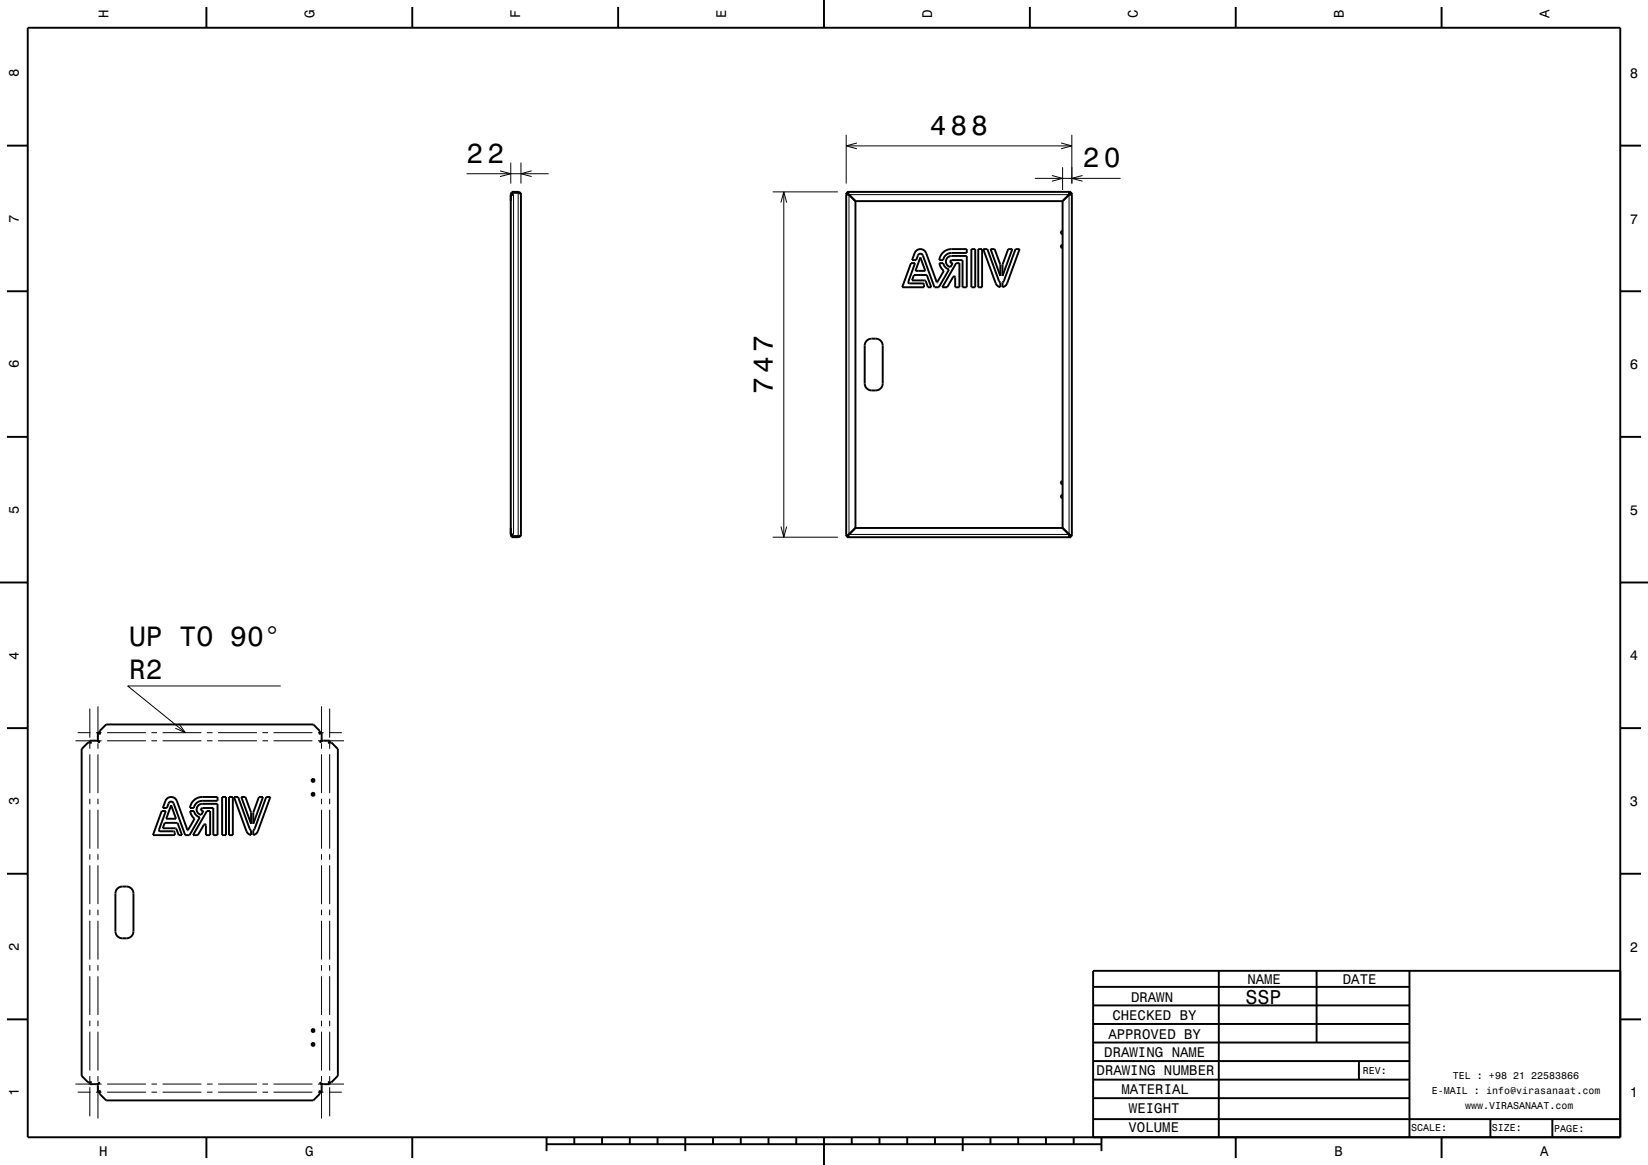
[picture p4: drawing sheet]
<svg xmlns="http://www.w3.org/2000/svg" width="297mm" height="210mm" viewBox="0 0 297 210" stroke-linecap="round" stroke-linejoin="round" font-family="sans-serif">
<g fill="none" stroke="#000" stroke-width=".18">
<path d="M84.1 31.3h14.8M90.1 30.8l2 .5-2 .5M92.1 29.3v3.8M92.6 35.1v61.2M93.4 34.6v62.2M93.9 29.3v3.8M95.8 30.8l-1.9 .5 1.9 .5M139.3 34.6h11.7M140.7 36.5l.6-1.9 .5 1.9M141.3 34.6v62.2M152.5 24.3v8.8M152.5 26.3h40.7"/>
<path d="M153 35.1h39.7v61.2h-39.7zM154.4 25.8l-1.9 .5 1.9 .5M186.5 32.2h15.4M189.6 31.6l1.9 .6-1.9 .5M191.2 25.8l2 .5-2 .5M191.5 30.2v4.1M193.2 24.3v8.8M195.1 31.6l-1.9 .6 1.9 .5M139.3 96.8h11.7M140.7 94.9l.6 1.9 .5-1.9M13.6 133.5h2.7M14 132.1h2.3"/>
<path d="M16.2 127.7v5.3M16.2 134v1M16.2 136v7M17.3 133.5h1M17.3 132.1h1M17.7 127.3v5.7M17.7 134v1M17.7 136v7M19.3 133.5h7M19.3 132.1h7M27.3 133.5h1M27.3 132.1h1"/>
<path d="M29.3 133.5h7M29.3 132.1h7M32.2 130.5l1.2 1.6-1.8-.8M37.3 133.5h1M37.3 132.1h1M39.3 133.5h7M39.3 132.1h7M47.3 133.5h1M47.3 132.1h1M49.3 133.5h7M49.3 132.1h7M50.6 123.7h-27.6l10.4 8.4"/>
<path d="M57.3 133.5h1M57.3 132.1h1M57.9 127.3v5.7M57.9 134v1M57.9 136v7M59.3 133.5h2.7M59.3 132.1h2.3M59.4 127.7v5.3M59.4 134v1M59.4 136v7M16.2 144v1M16.2 146v7"/>
<path d="M16.2 154v1M16.2 156v7M17.7 144v1M17.7 146v7M17.7 154v1M17.7 156v7M57.9 144v1M57.9 146v7M57.9 154v1M57.9 156v7M59.4 144v1M59.4 146v7"/>
<path d="M59.4 154v1M59.4 156v7M16.2 164v1M16.2 166v7M16.2 174v1M16.2 176v7M17.7 164v1M17.7 166v7M17.7 174v1M17.7 176v7M57.9 164v1M57.9 166v7"/>
<path d="M57.9 174v1M57.9 176v7M59.4 164v1M59.4 166v7M59.4 174v1M59.4 176v7M13.6 195.4h2.7M14 196.9h2.3M16.2 184v1M16.2 186v7M16.2 194v1M16.2 196v5.2"/>
<path d="M17.3 195.4h1M17.3 196.9h1M17.7 184v1M17.7 186v7M17.7 194v1M17.7 196v5.6M19.3 195.4h7M19.3 196.9h7M27.3 195.4h1M27.3 196.9h1M29.3 195.4h7M29.3 196.9h7"/>
<path d="M37.3 195.4h1M37.3 196.9h1M39.3 195.4h7M39.3 196.9h7M47.3 195.4h1M47.3 196.9h1M49.3 195.4h7M49.3 196.9h7M57.3 195.4h1M57.3 196.9h1M57.9 184v1M57.9 186v7"/>
<path d="M57.9 194v1M57.9 196v5.6M59.3 195.4h2.7M59.3 196.9h2.3M59.4 184v1M59.4 186v7M59.4 194v1M59.4 196v5.2"/>
</g>
<g fill="none" stroke="#000" stroke-width=".35">
<path d="M5 5h287v200h-287zM37.2 1.3v3.7M74.3 1.3v3.7M111.4 1.3v3.7M148.5 0v5M185.6 1.3v3.7M222.7 1.3v3.7M259.8 1.3v3.7M1.2 26.3h3.8M92.1 35.1l.1-.3h1.3l.4 .3M92.1 35.1h.5M92.1 35.1v61.2"/>
<path d="M92.2 35.1v-.5h1.2a.5 .5 0 0 1 .5 .5M93.9 35.1v61.2M152.5 35.1h.5M152.7 35.1v-.5h40.3v.5M152.7 34.8l.3 .3M153 34.6v.2h-.5v61.9h.5v.1M153 35.1l1.2 1.2M154.2 36.3v58.9M154.2 36.3h37.3M191.5 36.3v58.9M192.7 34.8h.5v61.9h-.5M192.7 34.6v.5h.5"/>
<path d="M193 34.8l-1.5 1.5M292 26.3h3.8M1.2 52.5h3.8M164.2 47.4h.7l-1.2 3.4v.2l2.7 .1 .1 .7h-3.9zM164.7 49.6h2.3l.8 2.2h-.6l-.4-1.1-.1-.2h-2.3zM165.1 45.2a1.1 1.1 0 0 1 1.8 .4l1.9 5.3 1.3-2.1-.6-.7-.2-.7h.7l.3 .7 .7 .5-1.8 3.2h-.8l-2.1-5.8a.48 .48 0 0 0-.4-.3 .48 .48 0 0 0-.5 .3l-.3 .9h-.7zM165.9 46.4l.9 2.4h-1.8zM169.9 45.6l.6-.5 .7-.2h3v.7h-2.7a1.52 1.52 0 0 0-1.5 1.3h-.7l.2-.7zM170.8 46.4l.7-.3h2.7v5.7h-.7v-4.9l-2.2 .1v.2l.1 .2h.3l-.4 .7a1.01 1.01 0 0 1-.8-.7 1.01 1.01 0 0 1 .3-1zM172.3 47.4h.6v4.4h-.8v-1.8l-.1-.2-.2 .1-1.1 1.9h-.9zM175.1 44.9h.7v6.9h-.7zM176.3 44.9h.7v6.9h-.7z"/>
<path d="M177.2 44.9h.7l2.1 5.7 .3 .3v.9l-.6-.3-.3-.4zM178.5 44.9h.8l1 2.8v2zM181.7 44.9h.7l-1.7 4.8v-2zM183 44.9h.8l-2.3 6.3-.4 .4-.4 .2v-.9l.2-.3zM191.5 44.2h-.2l-.1 .2 .1 .2 .2 .1M191.5 41.7h-.2l-.1 .2 .1 .2 .2 .1M292 52.5h3.8M1.2 78.8h3.8M156.2 61.4a2.29 2.29 0 0 1 2.3-.2l.4 .4 .2 .7v6.8a1.25 1.25 0 0 1-1.3 1.3 1.5 1.5 0 0 1-1.9-1l-.1-7.1 .1-.5zM292 78.8h3.8M92.1 96.3l.1 .4M92.1 96.3h.5"/>
<path d="M92.2 96.3v.5h1.2a.5 .5 0 0 0 .5-.5M93.9 96.3l-.4 .4h-1.3M152.5 96.3h.2v.5h40.3v-.5h.2M154.2 95.2l-1.5 1.5M154.2 95.2h37.3M191.5 86.7l-.2 .1-.1 .2 .1 .2 .2 .1M191.5 89.2l-.2 .1-.1 .2 .1 .2 .2 .1M191.5 95.2l1.2 1.1M192.7 96.3l.3 .4M192.7 96.3v.5M0 105h5M292 105h5"/>
<path d="M1.2 131.3h3.8M16.5 133.8h-.6l-1.2 1.2v58.9l1.2 1.2h.6M18 132.1h-.4v1.2l.4 .5-.6-.3h-1.2v.3M18 132.4v-.6l1.1-1.2h37.4l1.1 1.2v.6M57.6 132.1h.4v1.2l-.4 .5 .6-.3h1.2v.3M59.1 133.8h.6l1.2 1.2v58.9l-1.2 1.2h-.6M292 131.3h3.8M1.2 157.5h3.8M29.1 146.2h.8l-1.2 3.4v.2l2.7 .1 .1 .6h-3.9zM29.7 148.3h2.3l.8 2.2h-.6l-.4-1.1-.2-.1h-2.3zM30 144a1.1 1.1 0 0 1 1.9 .4l1.9 5.2 1.3-2-.6-.7-.2-.7h.7l.3 .7 .7 .4-1.8 3.2h-.8l-2.1-5.7a.48 .48 0 0 0-.5-.3 .48 .48 0 0 0-.4 .3l-.3 .8h-.8zM30.8 145.2l.9 2.4h-1.7z"/>
<path d="M34.9 144.3l.6-.4 .7-.2h3v.7h-2.8a1.52 1.52 0 0 0-1.5 1.2h-.7l.2-.7zM35.8 145.1l.6-.2h2.8v5.6h-.8v-4.9l-2.1 .1-.1 .3 .2 .1 .3 .1-.4 .7a1.01 1.01 0 0 1-.8-.7 1.01 1.01 0 0 1 .3-1.1zM37.3 146.2h.6v4.3h-.8v-1.7l-.1-.2-.3 .1-1 1.8h-.9zM40 143.7h.7v6.8h-.7zM41.3 143.7h.7v6.8h-.7zM42.2 143.7h.7l2.1 5.7 .2 .3v.8l-.5-.3-.3-.4zM43.5 143.7h.7l1 2.8v2zM46.7 143.7h.7l-1.8 4.8v-2zM48 143.7h.7l-2.2 6.1-.4 .5-.5 .2v-.8l.3-.3zM56.2 143l.2-.1 .2 .1 .1 .2-.1 .2h-.3l-.1-.1zM56.2 140.5l.2-.1 .2 .1 .1 .2-.1 .2h-.3l-.1-.1zM292 157.5h3.8"/>
<path d="M21.2 160.2a2.29 2.29 0 0 1 2.3-.2l.5 .6 .1 .5v6.8a1.25 1.25 0 0 1-1.3 1.2 1.49 1.49 0 0 1-2-1v-7l.1-.5zM197 177.9h57M219.6 174.9v30M237.3 175v12.9M254 175v30M292 175h-95v30M1.2 183.8h3.8M16.2 195.1v.3h1.2l.6-.3-.4 .6v1.2h.4M18 196.6v.6l1.1 1.2h37.4l1.1-1.2v-.6M56.2 185.6l.2-.1 .2 .1 .1 .2-.1 .2h-.3l-.1-.1zM56.2 188.1l.2-.1 .2 .1 .1 .2-.1 .2h-.3l-.1-.1zM59.4 195.1v.3h-1.2l-.6-.3 .4 .6v1.2h-.4"/>
<path d="M197 181.2h57M197 184.6h57M197 187.9h57M197 191.3h57M197 194.6h57M197 198h57M244.9 191.3v3.3M292 183.8h3.8M37.2 205v3.8M74.3 205v3.8M98.5 206.3h100M98.5 205v2.5"/>
<path d="M103.5 205v1.3M108.5 205v1.3M113.5 205v1.3M118.5 205v1.3M123.5 205v2.5M128.5 205v1.3M133.5 205v1.3M138.5 205v1.3M143.5 205v1.3M148.5 205v5M153.5 205v1.3M158.5 205v1.3"/>
<path d="M163.5 205v1.3M168.5 205v1.3M173.5 205v2.5M178.5 205v1.3M183.5 205v1.3M188.5 205v1.3M193.5 205v1.3M197 201.7h95M198.5 205v2.5M222.7 205v3.8M259.8 205v3.8M268.6 201.7v3.3"/>
<path d="M279.8 201.8v3.2"/>
</g>
<g font-size="5">
<text x="84.1" y="29.3">22</text>
<text x="167.6" y="24.3">488</text>
<text x="195.2" y="30.2">20</text>
<text x="139.3" y="71" transform="rotate(-90 139.3 71)">747</text>
<text x="23.3" y="116.4">UP TO 90°</text>
<text x="23.3" y="122.5">R2</text>
</g>
<text font-size="3.6" x="224.5" y="180.9">SSP</text>
<g font-size="2.5">
<text x="19.6" y="3.3" transform="rotate(-90 19.6 3.3)">H</text>
<text x="56.7" y="3.3" transform="rotate(-90 56.7 3.3)">G</text>
<text x="93.8" y="3.3" transform="rotate(-90 93.8 3.3)">F</text>
<text x="130.9" y="3.3" transform="rotate(-90 130.9 3.3)">E</text>
<text x="168" y="3.3" transform="rotate(-90 168 3.3)">D</text>
<text x="205.1" y="3.3" transform="rotate(-90 205.1 3.3)">C</text>
<text x="242.2" y="3.3" transform="rotate(-90 242.2 3.3)">B</text>
<text x="279.3" y="3.3" transform="rotate(-90 279.3 3.3)">A</text>
<text x="3.4" y="13.9" transform="rotate(-90 3.4 13.9)">8</text>
<text x="293.7" y="14">8</text>
<text x="3.4" y="40.1" transform="rotate(-90 3.4 40.1)">7</text>
<text x="293.7" y="40.3">7</text>
<text x="3.4" y="66.4" transform="rotate(-90 3.4 66.4)">6</text>
<text x="293.7" y="66.5">6</text>
<text x="3.4" y="92.6" transform="rotate(-90 3.4 92.6)">5</text>
<text x="293.7" y="92.8">5</text>
<text x="3.4" y="118.9" transform="rotate(-90 3.4 118.9)">4</text>
<text x="293.7" y="119">4</text>
<text x="3.4" y="145.1" transform="rotate(-90 3.4 145.1)">3</text>
<text x="293.7" y="145.3">3</text>
<text x="3.4" y="171.4" transform="rotate(-90 3.4 171.4)">2</text>
<text x="293.7" y="171.5">2</text>
<text x="224.8" y="177.3">NAME</text>
<text x="242" y="177.3">DATE</text>
<text x="200.5" y="183.9">CHECKED BY</text>
<text x="203.8" y="180.5">DRAWN</text>
<text x="199" y="190.6">DRAWING NAME</text>
<text x="199.7" y="187.2">APPROVED BY</text>
<text x="3.4" y="197.6" transform="rotate(-90 3.4 197.6)">1</text>
<text x="197.6" y="193.8">DRAWING NUMBER</text>
<text x="202.1" y="197.2">MATERIAL</text>
<text x="293.7" y="197.8">1</text>
<text x="203.5" y="200.6">WEIGHT</text>
<text x="17.9" y="208.4">H</text>
<text x="55" y="208.4">G</text>
<text x="203.4" y="204.1">VOLUME</text>
<text x="240.5" y="208.4">B</text>
<text x="277.6" y="208.4">A</text>
</g>
<g font-size="1.8">
<text x="245.6" y="193.6">REV:</text>
<text x="258" y="197.2">E-MAIL : info@virasanaat.com</text>
<text x="261.8" y="194.6">TEL : +98 21 22583866</text>
<text x="254.3" y="203.9">SCALE:</text>
<text x="264" y="199.9">www.VIRASANAAT.com</text>
<text x="268.8" y="203.9">SIZE:</text>
<text x="280.1" y="204">PAGE:</text>
</g>
</svg>
